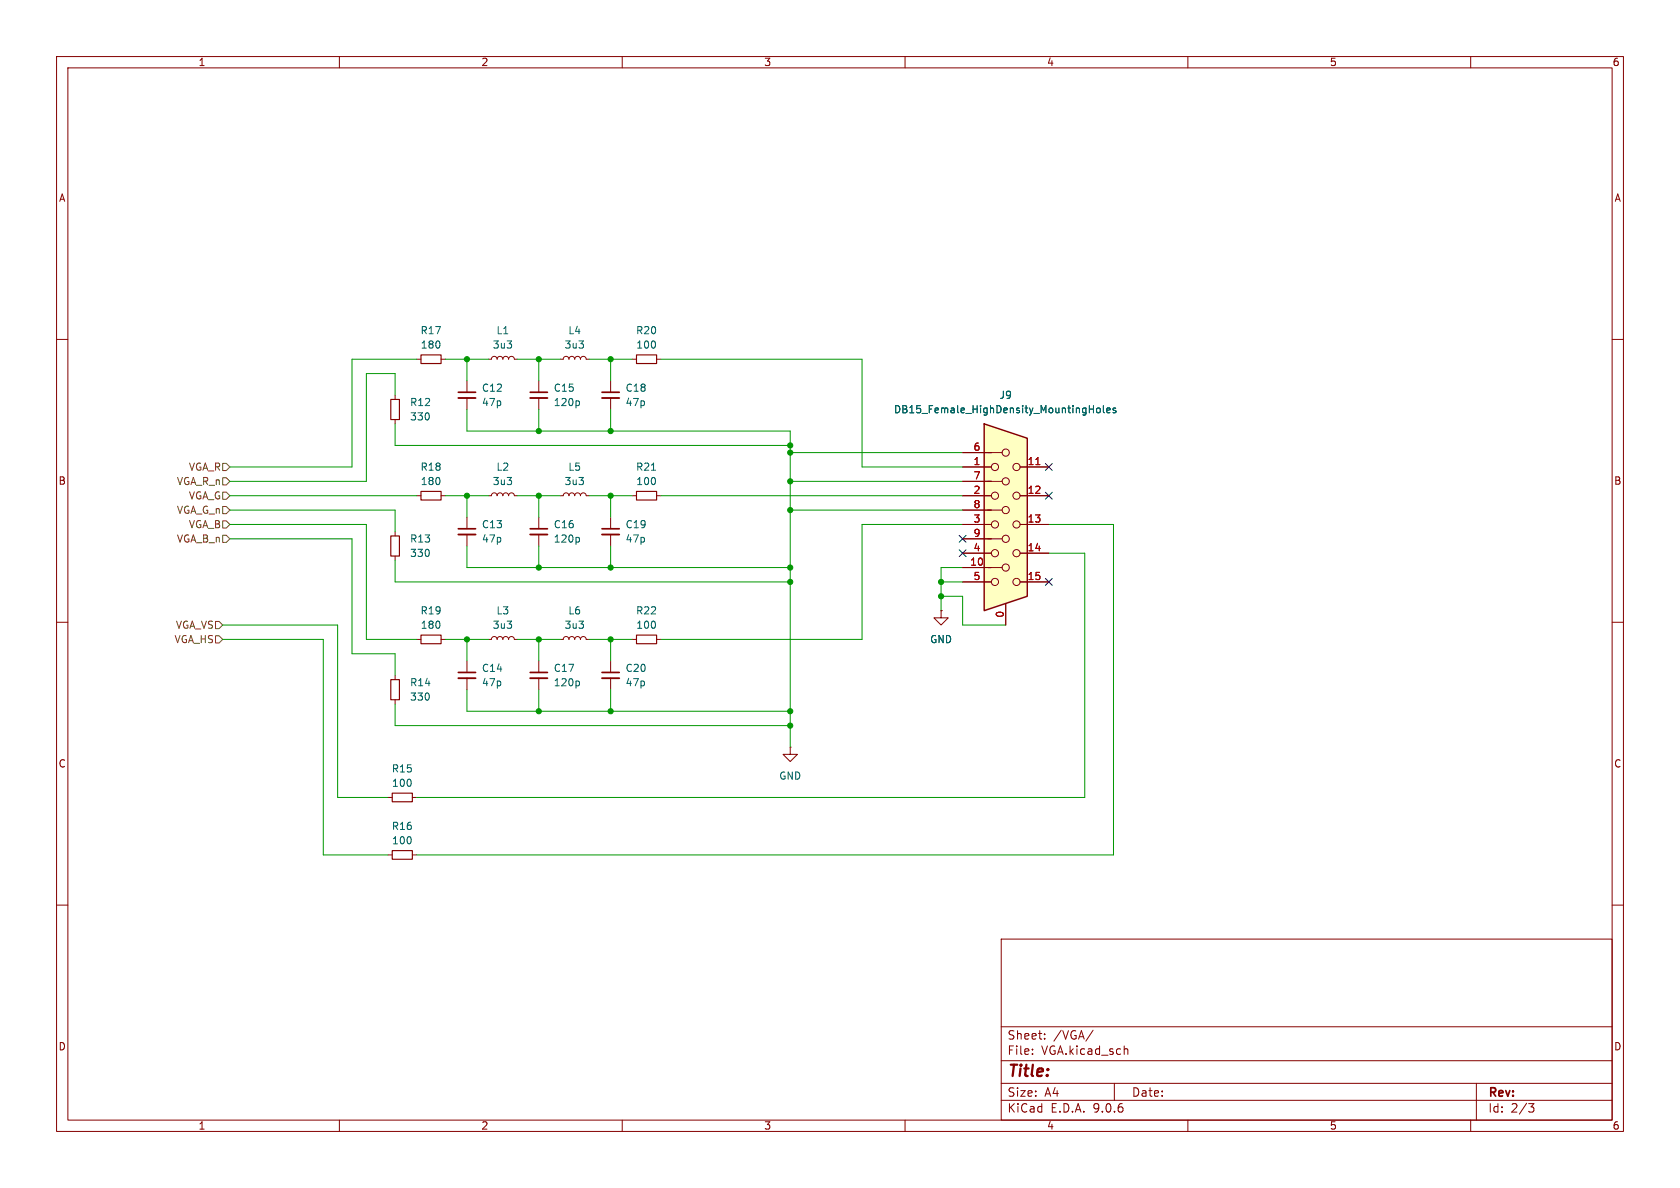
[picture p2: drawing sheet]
(kicad_sch
 (version 20250114)
 (generator "eeschema")
 (generator_version "9.0")
 (paper "A4")
 (lib_symbols
  (symbol "Connector:DE15_Socket_HighDensity_MountingHoles"
   (pin_names
    (offset 1.016) (hide yes)) (exclude_from_sim no) (in_bom yes) (on_board yes)
   (property "Reference" "J" (at 0 21.59 0) (effects (font (size 1.27 1.27))))
   (property "Value" "DE15_Socket_HighDensity_MountingHoles" (at 0 19.05 0) (effects (font (size 1.27 1.27))))
   (property "Footprint" "" (at -24.13 10.16 0) (effects (font (size 1.27 1.27)) (hide yes)))
   (property "Datasheet" "~" (at -24.13 10.16 0) (effects (font (size 1.27 1.27)) (hide yes)))
   (property "Description" "15-pin D-SUB connector, socket (female), High density (3 columns), Triple Row, Generic, VGA-connector, Mounting Hole" (at 0 0 0) (effects (font (size 1.27 1.27)) (hide yes)))
   (symbol "DE15_Socket_HighDensity_MountingHoles_0_1"
    (polyline (pts (xy -3.81 17.78) (xy -3.81 -15.24) (xy 3.81 -12.7) (xy 3.81 15.24) (xy -3.81 17.78)) (stroke (width 0.254) (type default)) (fill (type background)))
    (polyline (pts (xy -3.175 7.62) (xy -0.635 7.62)) (stroke (width 0) (type default)) (fill (type none)))
    (circle (center -1.905 10.16) (radius 0.635) (stroke (width 0) (type default)) (fill (type none)))
    (circle (center -1.905 5.08) (radius 0.635) (stroke (width 0) (type default)) (fill (type none)))
    (circle (center -1.905 0) (radius 0.635) (stroke (width 0) (type default)) (fill (type none)))
    (circle (center -1.905 -5.08) (radius 0.635) (stroke (width 0) (type default)) (fill (type none)))
    (circle (center -1.905 -10.16) (radius 0.635) (stroke (width 0) (type default)) (fill (type none)))
    (polyline (pts (xy -0.635 12.7) (xy -3.175 12.7)) (stroke (width 0) (type default)) (fill (type none)))
    (polyline (pts (xy -0.635 2.54) (xy -3.175 2.54)) (stroke (width 0) (type default)) (fill (type none)))
    (polyline (pts (xy -0.635 -2.54) (xy -3.175 -2.54)) (stroke (width 0) (type default)) (fill (type none)))
    (polyline (pts (xy -0.635 -7.62) (xy -3.175 -7.62)) (stroke (width 0) (type default)) (fill (type none)))
    (circle (center 0 12.7) (radius 0.635) (stroke (width 0) (type default)) (fill (type none)))
    (circle (center 0 7.62) (radius 0.635) (stroke (width 0) (type default)) (fill (type none)))
    (circle (center 0 2.54) (radius 0.635) (stroke (width 0) (type default)) (fill (type none)))
    (circle (center 0 -2.54) (radius 0.635) (stroke (width 0) (type default)) (fill (type none)))
    (circle (center 0 -7.62) (radius 0.635) (stroke (width 0) (type default)) (fill (type none)))
    (circle (center 1.905 10.16) (radius 0.635) (stroke (width 0) (type default)) (fill (type none)))
    (circle (center 1.905 5.08) (radius 0.635) (stroke (width 0) (type default)) (fill (type none)))
    (circle (center 1.905 0) (radius 0.635) (stroke (width 0) (type default)) (fill (type none)))
    (circle (center 1.905 -5.08) (radius 0.635) (stroke (width 0) (type default)) (fill (type none)))
    (circle (center 1.905 -10.16) (radius 0.635) (stroke (width 0) (type default)) (fill (type none))))
   (symbol "DE15_Socket_HighDensity_MountingHoles_1_1"
    (pin passive line (at -7.62 12.7 0) (length 5.08) (name "~" (effects (font (size 1.27 1.27)))) (number "6" (effects (font (size 1.27 1.27)))))
    (pin passive line (at -7.62 10.16 0) (length 5.08) (name "~" (effects (font (size 1.27 1.27)))) (number "1" (effects (font (size 1.27 1.27)))))
    (pin passive line (at -7.62 7.62 0) (length 5.08) (name "~" (effects (font (size 1.27 1.27)))) (number "7" (effects (font (size 1.27 1.27)))))
    (pin passive line (at -7.62 5.08 0) (length 5.08) (name "~" (effects (font (size 1.27 1.27)))) (number "2" (effects (font (size 1.27 1.27)))))
    (pin passive line (at -7.62 2.54 0) (length 5.08) (name "~" (effects (font (size 1.27 1.27)))) (number "8" (effects (font (size 1.27 1.27)))))
    (pin passive line (at -7.62 0 0) (length 5.08) (name "~" (effects (font (size 1.27 1.27)))) (number "3" (effects (font (size 1.27 1.27)))))
    (pin passive line (at -7.62 -2.54 0) (length 5.08) (name "~" (effects (font (size 1.27 1.27)))) (number "9" (effects (font (size 1.27 1.27)))))
    (pin passive line (at -7.62 -5.08 0) (length 5.08) (name "~" (effects (font (size 1.27 1.27)))) (number "4" (effects (font (size 1.27 1.27)))))
    (pin passive line (at -7.62 -7.62 0) (length 5.08) (name "~" (effects (font (size 1.27 1.27)))) (number "10" (effects (font (size 1.27 1.27)))))
    (pin passive line (at -7.62 -10.16 0) (length 5.08) (name "~" (effects (font (size 1.27 1.27)))) (number "5" (effects (font (size 1.27 1.27)))))
    (pin passive line (at 0 -17.78 90) (length 3.81) (name "~" (effects (font (size 1.27 1.27)))) (number "0" (effects (font (size 1.27 1.27)))))
    (pin passive line (at 7.62 10.16 180) (length 5.08) (name "~" (effects (font (size 1.27 1.27)))) (number "11" (effects (font (size 1.27 1.27)))))
    (pin passive line (at 7.62 5.08 180) (length 5.08) (name "~" (effects (font (size 1.27 1.27)))) (number "12" (effects (font (size 1.27 1.27)))))
    (pin passive line (at 7.62 0 180) (length 5.08) (name "~" (effects (font (size 1.27 1.27)))) (number "13" (effects (font (size 1.27 1.27)))))
    (pin passive line (at 7.62 -5.08 180) (length 5.08) (name "~" (effects (font (size 1.27 1.27)))) (number "14" (effects (font (size 1.27 1.27)))))
    (pin passive line (at 7.62 -10.16 180) (length 5.08) (name "~" (effects (font (size 1.27 1.27)))) (number "15" (effects (font (size 1.27 1.27))))))
   (embedded_fonts no))
  (symbol "Device:C_Small"
   (pin_numbers (hide yes))
   (pin_names
    (offset 0.254) (hide yes)) (exclude_from_sim no) (in_bom yes) (on_board yes)
   (property "Reference" "C" (at 0.254 1.778 0) (effects (font (size 1.27 1.27)) (justify left)))
   (property "Value" "C_Small" (at 0.254 -2.032 0) (effects (font (size 1.27 1.27)) (justify left)))
   (property "Footprint" "" (at 0 0 0) (effects (font (size 1.27 1.27)) (hide yes)))
   (property "Datasheet" "~" (at 0 0 0) (effects (font (size 1.27 1.27)) (hide yes)))
   (property "Description" "Unpolarized capacitor, small symbol" (at 0 0 0) (effects (font (size 1.27 1.27)) (hide yes)))
   (symbol "C_Small_0_1"
    (polyline (pts (xy -1.524 0.508) (xy 1.524 0.508)) (stroke (width 0.3048) (type default)) (fill (type none)))
    (polyline (pts (xy -1.524 -0.508) (xy 1.524 -0.508)) (stroke (width 0.3302) (type default)) (fill (type none))))
   (symbol "C_Small_1_1"
    (pin passive line (at 0 2.54 270) (length 2.032) (name "~" (effects (font (size 1.27 1.27)))) (number "1" (effects (font (size 1.27 1.27)))))
    (pin passive line (at 0 -2.54 90) (length 2.032) (name "~" (effects (font (size 1.27 1.27)))) (number "2" (effects (font (size 1.27 1.27))))))
   (embedded_fonts no))
  (symbol "Device:L_Small"
   (pin_numbers (hide yes))
   (pin_names
    (offset 0.254) (hide yes)) (exclude_from_sim no) (in_bom yes) (on_board yes)
   (property "Reference" "L" (at 0.762 1.016 0) (effects (font (size 1.27 1.27)) (justify left)))
   (property "Value" "L_Small" (at 0.762 -1.016 0) (effects (font (size 1.27 1.27)) (justify left)))
   (property "Footprint" "" (at 0 0 0) (effects (font (size 1.27 1.27)) (hide yes)))
   (property "Datasheet" "~" (at 0 0 0) (effects (font (size 1.27 1.27)) (hide yes)))
   (property "Description" "Inductor, small symbol" (at 0 0 0) (effects (font (size 1.27 1.27)) (hide yes)))
   (symbol "L_Small_0_1"
    (arc (start 0 2.032) (mid 0.5058 1.524) (end 0 1.016) (stroke (width 0) (type default)) (fill (type none)))
    (arc (start 0 1.016) (mid 0.5058 0.508) (end 0 0) (stroke (width 0) (type default)) (fill (type none)))
    (arc (start 0 0) (mid 0.5058 -0.508) (end 0 -1.016) (stroke (width 0) (type default)) (fill (type none)))
    (arc (start 0 -1.016) (mid 0.5058 -1.524) (end 0 -2.032) (stroke (width 0) (type default)) (fill (type none))))
   (symbol "L_Small_1_1"
    (pin passive line (at 0 2.54 270) (length 0.508) (name "~" (effects (font (size 1.27 1.27)))) (number "1" (effects (font (size 1.27 1.27)))))
    (pin passive line (at 0 -2.54 90) (length 0.508) (name "~" (effects (font (size 1.27 1.27)))) (number "2" (effects (font (size 1.27 1.27))))))
   (embedded_fonts no))
  (symbol "Device:R_Small"
   (pin_numbers (hide yes))
   (pin_names
    (offset 0.254) (hide yes)) (exclude_from_sim no) (in_bom yes) (on_board yes)
   (property "Reference" "R" (at 0 0 90) (effects (font (size 1.016 1.016))))
   (property "Value" "R_Small" (at 1.778 0 90) (effects (font (size 1.27 1.27))))
   (property "Footprint" "" (at 0 0 0) (effects (font (size 1.27 1.27)) (hide yes)))
   (property "Datasheet" "~" (at 0 0 0) (effects (font (size 1.27 1.27)) (hide yes)))
   (property "Description" "Resistor, small symbol" (at 0 0 0) (effects (font (size 1.27 1.27)) (hide yes)))
   (symbol "R_Small_0_1"
    (rectangle (start -0.762 1.778) (end 0.762 -1.778) (stroke (width 0.2032) (type default)) (fill (type none))))
   (symbol "R_Small_1_1"
    (pin passive line (at 0 2.54 270) (length 0.762) (name "~" (effects (font (size 1.27 1.27)))) (number "1" (effects (font (size 1.27 1.27)))))
    (pin passive line (at 0 -2.54 90) (length 0.762) (name "~" (effects (font (size 1.27 1.27)))) (number "2" (effects (font (size 1.27 1.27))))))
   (embedded_fonts no))
  (symbol "power:GND"
   (power)
   (pin_numbers (hide yes))
   (pin_names
    (offset 0) (hide yes)) (exclude_from_sim no) (in_bom yes) (on_board yes)
   (property "Reference" "#PWR" (at 0 -6.35 0) (effects (font (size 1.27 1.27)) (hide yes)))
   (property "Value" "GND" (at 0 -3.81 0) (effects (font (size 1.27 1.27))))
   (property "Footprint" "" (at 0 0 0) (effects (font (size 1.27 1.27)) (hide yes)))
   (property "Datasheet" "" (at 0 0 0) (effects (font (size 1.27 1.27)) (hide yes)))
   (property "Description" "Power symbol creates a global label with name \"GND\" , ground" (at 0 0 0) (effects (font (size 1.27 1.27)) (hide yes)))
   (symbol "GND_0_1"
    (polyline (pts (xy 0 0) (xy 0 -1.27) (xy 1.27 -1.27) (xy 0 -2.54) (xy -1.27 -1.27) (xy 0 -1.27)) (stroke (width 0) (type default)) (fill (type none))))
   (symbol "GND_1_1"
    (pin power_in line (at 0 0 270) (length 0) (name "~" (effects (font (size 1.27 1.27)))) (number "1" (effects (font (size 1.27 1.27))))))
   (embedded_fonts no)))
 (junction
  (at 82.55 63.5)
  (diameter 0)
  (color 0 0 0 0))
 (junction
  (at 107.95 125.73)
  (diameter 0)
  (color 0 0 0 0))
 (junction
  (at 107.95 113.03)
  (diameter 0)
  (color 0 0 0 0))
 (junction
  (at 139.7 102.87)
  (diameter 0)
  (color 0 0 0 0))
 (junction
  (at 95.25 125.73)
  (diameter 0)
  (color 0 0 0 0))
 (junction
  (at 107.95 100.33)
  (diameter 0)
  (color 0 0 0 0))
 (junction
  (at 139.7 100.33)
  (diameter 0)
  (color 0 0 0 0))
 (junction
  (at 82.55 113.03)
  (diameter 0)
  (color 0 0 0 0))
 (junction
  (at 107.95 63.5)
  (diameter 0)
  (color 0 0 0 0))
 (junction
  (at 95.25 63.5)
  (diameter 0)
  (color 0 0 0 0))
 (junction
  (at 166.37 105.41)
  (diameter 0)
  (color 0 0 0 0))
 (junction
  (at 139.7 78.74)
  (diameter 0)
  (color 0 0 0 0))
 (junction
  (at 95.25 76.2)
  (diameter 0)
  (color 0 0 0 0))
 (junction
  (at 139.7 128.27)
  (diameter 0)
  (color 0 0 0 0))
 (junction
  (at 82.55 87.63)
  (diameter 0)
  (color 0 0 0 0))
 (junction
  (at 139.7 85.09)
  (diameter 0)
  (color 0 0 0 0))
 (junction
  (at 95.25 113.03)
  (diameter 0)
  (color 0 0 0 0))
 (junction
  (at 139.7 125.73)
  (diameter 0)
  (color 0 0 0 0))
 (junction
  (at 95.25 87.63)
  (diameter 0)
  (color 0 0 0 0))
 (junction
  (at 139.7 90.17)
  (diameter 0)
  (color 0 0 0 0))
 (junction
  (at 166.37 102.87)
  (diameter 0)
  (color 0 0 0 0))
 (junction
  (at 139.7 80.01)
  (diameter 0)
  (color 0 0 0 0))
 (junction
  (at 107.95 87.63)
  (diameter 0)
  (color 0 0 0 0))
 (junction
  (at 107.95 76.2)
  (diameter 0)
  (color 0 0 0 0))
 (junction
  (at 95.25 100.33)
  (diameter 0)
  (color 0 0 0 0))
 (no_connect
  (at 170.18 97.79))
 (no_connect
  (at 185.42 102.87))
 (no_connect
  (at 185.42 82.55))
 (no_connect
  (at 185.42 87.63))
 (no_connect
  (at 170.18 95.25))
 (wire
  (pts (xy 40.64 85.09) (xy 64.77 85.09))
  (stroke (width 0) (type default)))
 (wire
  (pts (xy 57.15 113.03) (xy 57.15 151.13))
  (stroke (width 0) (type default)))
 (wire
  (pts (xy 139.7 102.87) (xy 139.7 125.73))
  (stroke (width 0) (type default)))
 (wire
  (pts (xy 139.7 80.01) (xy 170.18 80.01))
  (stroke (width 0) (type default)))
 (wire
  (pts (xy 95.25 76.2) (xy 95.25 72.39))
  (stroke (width 0) (type default)))
 (wire
  (pts (xy 152.4 113.03) (xy 152.4 92.71))
  (stroke (width 0) (type default)))
 (wire
  (pts (xy 91.44 87.63) (xy 95.25 87.63))
  (stroke (width 0) (type default)))
 (wire
  (pts (xy 82.55 96.52) (xy 82.55 100.33))
  (stroke (width 0) (type default)))
 (wire
  (pts (xy 104.14 87.63) (xy 107.95 87.63))
  (stroke (width 0) (type default)))
 (wire
  (pts (xy 91.44 63.5) (xy 95.25 63.5))
  (stroke (width 0) (type default)))
 (wire
  (pts (xy 107.95 113.03) (xy 107.95 116.84))
  (stroke (width 0) (type default)))
 (wire
  (pts (xy 82.55 76.2) (xy 95.25 76.2))
  (stroke (width 0) (type default)))
 (wire
  (pts (xy 40.64 82.55) (xy 62.23 82.55))
  (stroke (width 0) (type default)))
 (wire
  (pts (xy 104.14 113.03) (xy 107.95 113.03))
  (stroke (width 0) (type default)))
 (wire
  (pts (xy 166.37 102.87) (xy 166.37 105.41))
  (stroke (width 0) (type default)))
 (wire
  (pts (xy 95.25 100.33) (xy 95.25 96.52))
  (stroke (width 0) (type default)))
 (wire
  (pts (xy 95.25 125.73) (xy 95.25 121.92))
  (stroke (width 0) (type default)))
 (wire
  (pts (xy 62.23 63.5) (xy 73.66 63.5))
  (stroke (width 0) (type default)))
 (wire
  (pts (xy 64.77 92.71) (xy 64.77 113.03))
  (stroke (width 0) (type default)))
 (wire
  (pts (xy 40.64 87.63) (xy 73.66 87.63))
  (stroke (width 0) (type default)))
 (wire
  (pts (xy 40.64 90.17) (xy 69.85 90.17))
  (stroke (width 0) (type default)))
 (wire
  (pts (xy 69.85 74.93) (xy 69.85 78.74))
  (stroke (width 0) (type default)))
 (wire
  (pts (xy 139.7 80.01) (xy 139.7 85.09))
  (stroke (width 0) (type default)))
 (wire
  (pts (xy 69.85 102.87) (xy 139.7 102.87))
  (stroke (width 0) (type default)))
 (wire
  (pts (xy 107.95 87.63) (xy 107.95 91.44))
  (stroke (width 0) (type default)))
 (wire
  (pts (xy 78.74 63.5) (xy 82.55 63.5))
  (stroke (width 0) (type default)))
 (wire
  (pts (xy 95.25 87.63) (xy 95.25 91.44))
  (stroke (width 0) (type default)))
 (wire
  (pts (xy 95.25 76.2) (xy 107.95 76.2))
  (stroke (width 0) (type default)))
 (wire
  (pts (xy 95.25 63.5) (xy 99.06 63.5))
  (stroke (width 0) (type default)))
 (wire
  (pts (xy 107.95 113.03) (xy 111.76 113.03))
  (stroke (width 0) (type default)))
 (wire
  (pts (xy 62.23 95.25) (xy 62.23 115.57))
  (stroke (width 0) (type default)))
 (wire
  (pts (xy 107.95 76.2) (xy 107.95 72.39))
  (stroke (width 0) (type default)))
 (wire
  (pts (xy 191.77 97.79) (xy 191.77 140.97))
  (stroke (width 0) (type default)))
 (wire
  (pts (xy 69.85 99.06) (xy 69.85 102.87))
  (stroke (width 0) (type default)))
 (wire
  (pts (xy 196.85 151.13) (xy 196.85 92.71))
  (stroke (width 0) (type default)))
 (wire
  (pts (xy 82.55 87.63) (xy 82.55 91.44))
  (stroke (width 0) (type default)))
 (wire
  (pts (xy 185.42 92.71) (xy 196.85 92.71))
  (stroke (width 0) (type default)))
 (wire
  (pts (xy 82.55 87.63) (xy 86.36 87.63))
  (stroke (width 0) (type default)))
 (wire
  (pts (xy 139.7 125.73) (xy 139.7 128.27))
  (stroke (width 0) (type default)))
 (wire
  (pts (xy 116.84 63.5) (xy 152.4 63.5))
  (stroke (width 0) (type default)))
 (wire
  (pts (xy 39.37 113.03) (xy 57.15 113.03))
  (stroke (width 0) (type default)))
 (wire
  (pts (xy 185.42 97.79) (xy 191.77 97.79))
  (stroke (width 0) (type default)))
 (wire
  (pts (xy 139.7 78.74) (xy 139.7 80.01))
  (stroke (width 0) (type default)))
 (wire
  (pts (xy 152.4 63.5) (xy 152.4 82.55))
  (stroke (width 0) (type default)))
 (wire
  (pts (xy 82.55 63.5) (xy 82.55 67.31))
  (stroke (width 0) (type default)))
 (wire
  (pts (xy 139.7 100.33) (xy 139.7 102.87))
  (stroke (width 0) (type default)))
 (wire
  (pts (xy 69.85 78.74) (xy 139.7 78.74))
  (stroke (width 0) (type default)))
 (wire
  (pts (xy 82.55 121.92) (xy 82.55 125.73))
  (stroke (width 0) (type default)))
 (wire
  (pts (xy 95.25 87.63) (xy 99.06 87.63))
  (stroke (width 0) (type default)))
 (wire
  (pts (xy 62.23 82.55) (xy 62.23 63.5))
  (stroke (width 0) (type default)))
 (wire
  (pts (xy 107.95 63.5) (xy 107.95 67.31))
  (stroke (width 0) (type default)))
 (wire
  (pts (xy 69.85 69.85) (xy 69.85 66.04))
  (stroke (width 0) (type default)))
 (wire
  (pts (xy 116.84 113.03) (xy 152.4 113.03))
  (stroke (width 0) (type default)))
 (wire
  (pts (xy 166.37 105.41) (xy 166.37 107.95))
  (stroke (width 0) (type default)))
 (wire
  (pts (xy 39.37 110.49) (xy 59.69 110.49))
  (stroke (width 0) (type default)))
 (wire
  (pts (xy 95.25 100.33) (xy 107.95 100.33))
  (stroke (width 0) (type default)))
 (wire
  (pts (xy 82.55 125.73) (xy 95.25 125.73))
  (stroke (width 0) (type default)))
 (wire
  (pts (xy 40.64 95.25) (xy 62.23 95.25))
  (stroke (width 0) (type default)))
 (wire
  (pts (xy 40.64 92.71) (xy 64.77 92.71))
  (stroke (width 0) (type default)))
 (wire
  (pts (xy 82.55 113.03) (xy 86.36 113.03))
  (stroke (width 0) (type default)))
 (wire
  (pts (xy 69.85 93.98) (xy 69.85 90.17))
  (stroke (width 0) (type default)))
 (wire
  (pts (xy 95.25 113.03) (xy 99.06 113.03))
  (stroke (width 0) (type default)))
 (wire
  (pts (xy 82.55 113.03) (xy 82.55 116.84))
  (stroke (width 0) (type default)))
 (wire
  (pts (xy 95.25 113.03) (xy 95.25 116.84))
  (stroke (width 0) (type default)))
 (wire
  (pts (xy 107.95 87.63) (xy 111.76 87.63))
  (stroke (width 0) (type default)))
 (wire
  (pts (xy 139.7 90.17) (xy 170.18 90.17))
  (stroke (width 0) (type default)))
 (wire
  (pts (xy 152.4 92.71) (xy 170.18 92.71))
  (stroke (width 0) (type default)))
 (wire
  (pts (xy 91.44 113.03) (xy 95.25 113.03))
  (stroke (width 0) (type default)))
 (wire
  (pts (xy 139.7 76.2) (xy 139.7 78.74))
  (stroke (width 0) (type default)))
 (wire
  (pts (xy 69.85 124.46) (xy 69.85 128.27))
  (stroke (width 0) (type default)))
 (wire
  (pts (xy 170.18 82.55) (xy 152.4 82.55))
  (stroke (width 0) (type default)))
 (wire
  (pts (xy 59.69 140.97) (xy 68.58 140.97))
  (stroke (width 0) (type default)))
 (wire
  (pts (xy 107.95 76.2) (xy 139.7 76.2))
  (stroke (width 0) (type default)))
 (wire
  (pts (xy 95.25 125.73) (xy 107.95 125.73))
  (stroke (width 0) (type default)))
 (wire
  (pts (xy 64.77 113.03) (xy 73.66 113.03))
  (stroke (width 0) (type default)))
 (wire
  (pts (xy 82.55 72.39) (xy 82.55 76.2))
  (stroke (width 0) (type default)))
 (wire
  (pts (xy 139.7 128.27) (xy 139.7 132.08))
  (stroke (width 0) (type default)))
 (wire
  (pts (xy 139.7 85.09) (xy 170.18 85.09))
  (stroke (width 0) (type default)))
 (wire
  (pts (xy 170.18 102.87) (xy 166.37 102.87))
  (stroke (width 0) (type default)))
 (wire
  (pts (xy 170.18 110.49) (xy 170.18 105.41))
  (stroke (width 0) (type default)))
 (wire
  (pts (xy 107.95 63.5) (xy 111.76 63.5))
  (stroke (width 0) (type default)))
 (wire
  (pts (xy 170.18 100.33) (xy 166.37 100.33))
  (stroke (width 0) (type default)))
 (wire
  (pts (xy 69.85 128.27) (xy 139.7 128.27))
  (stroke (width 0) (type default)))
 (wire
  (pts (xy 166.37 100.33) (xy 166.37 102.87))
  (stroke (width 0) (type default)))
 (wire
  (pts (xy 107.95 100.33) (xy 107.95 96.52))
  (stroke (width 0) (type default)))
 (wire
  (pts (xy 82.55 63.5) (xy 86.36 63.5))
  (stroke (width 0) (type default)))
 (wire
  (pts (xy 107.95 125.73) (xy 107.95 121.92))
  (stroke (width 0) (type default)))
 (wire
  (pts (xy 64.77 85.09) (xy 64.77 66.04))
  (stroke (width 0) (type default)))
 (wire
  (pts (xy 82.55 100.33) (xy 95.25 100.33))
  (stroke (width 0) (type default)))
 (wire
  (pts (xy 57.15 151.13) (xy 68.58 151.13))
  (stroke (width 0) (type default)))
 (wire
  (pts (xy 139.7 85.09) (xy 139.7 90.17))
  (stroke (width 0) (type default)))
 (wire
  (pts (xy 73.66 140.97) (xy 191.77 140.97))
  (stroke (width 0) (type default)))
 (wire
  (pts (xy 78.74 113.03) (xy 82.55 113.03))
  (stroke (width 0) (type default)))
 (wire
  (pts (xy 78.74 87.63) (xy 82.55 87.63))
  (stroke (width 0) (type default)))
 (wire
  (pts (xy 107.95 100.33) (xy 139.7 100.33))
  (stroke (width 0) (type default)))
 (wire
  (pts (xy 64.77 66.04) (xy 69.85 66.04))
  (stroke (width 0) (type default)))
 (wire
  (pts (xy 139.7 125.73) (xy 107.95 125.73))
  (stroke (width 0) (type default)))
 (wire
  (pts (xy 177.8 110.49) (xy 170.18 110.49))
  (stroke (width 0) (type default)))
 (wire
  (pts (xy 116.84 87.63) (xy 170.18 87.63))
  (stroke (width 0) (type default)))
 (wire
  (pts (xy 170.18 105.41) (xy 166.37 105.41))
  (stroke (width 0) (type default)))
 (wire
  (pts (xy 62.23 115.57) (xy 69.85 115.57))
  (stroke (width 0) (type default)))
 (wire
  (pts (xy 59.69 110.49) (xy 59.69 140.97))
  (stroke (width 0) (type default)))
 (wire
  (pts (xy 73.66 151.13) (xy 196.85 151.13))
  (stroke (width 0) (type default)))
 (wire
  (pts (xy 139.7 90.17) (xy 139.7 100.33))
  (stroke (width 0) (type default)))
 (wire
  (pts (xy 95.25 63.5) (xy 95.25 67.31))
  (stroke (width 0) (type default)))
 (wire
  (pts (xy 104.14 63.5) (xy 107.95 63.5))
  (stroke (width 0) (type default)))
 (wire
  (pts (xy 69.85 115.57) (xy 69.85 119.38))
  (stroke (width 0) (type default)))
 (hierarchical_label "VGA_VS"
  (shape input)
  (at 39.37 110.49 180)
  (effects (font (size 1.27 1.27)) (justify right)))
 (hierarchical_label "VGA_R_n"
  (shape input)
  (at 40.64 85.09 180)
  (effects (font (size 1.27 1.27)) (justify right)))
 (hierarchical_label "VGA_B_n"
  (shape input)
  (at 40.64 95.25 180)
  (effects (font (size 1.27 1.27)) (justify right)))
 (hierarchical_label "VGA_R"
  (shape input)
  (at 40.64 82.55 180)
  (effects (font (size 1.27 1.27)) (justify right)))
 (hierarchical_label "VGA_G_n"
  (shape input)
  (at 40.64 90.17 180)
  (effects (font (size 1.27 1.27)) (justify right)))
 (hierarchical_label "VGA_G"
  (shape input)
  (at 40.64 87.63 180)
  (effects (font (size 1.27 1.27)) (justify right)))
 (hierarchical_label "VGA_B"
  (shape input)
  (at 40.64 92.71 180)
  (effects (font (size 1.27 1.27)) (justify right)))
 (hierarchical_label "VGA_HS"
  (shape input)
  (at 39.37 113.03 180)
  (effects (font (size 1.27 1.27)) (justify right)))
 (symbol
  (lib_id "Device:L_Small")
  (at 101.6 87.63 90)
  (unit 1)
  (exclude_from_sim no)
  (in_bom yes)
  (on_board yes)
  (dnp no)
  (property "Reference" "L5" (at 101.6 82.55 90) (effects (font (size 1.27 1.27))))
  (property "Value" "3u3" (at 101.6 85.09 90) (effects (font (size 1.27 1.27))))
  (property "Footprint" "Inductor_SMD:L_1206_3216Metric_Pad1.22x1.90mm_HandSolder" (at 101.6 87.63 0) (effects (font (size 1.27 1.27)) (hide yes)))
  (property "Datasheet" "~" (at 101.6 87.63 0) (effects (font (size 1.27 1.27)) (hide yes)))
  (property "Description" "" (at 101.6 87.63 0) (effects (font (size 1.27 1.27)) (hide yes)))
  (pin "1")
  (pin "2"))
 (symbol
  (lib_id "Device:R_Small")
  (at 71.12 140.97 90)
  (unit 1)
  (exclude_from_sim no)
  (in_bom yes)
  (on_board yes)
  (dnp no)
  (property "Reference" "R15" (at 71.12 135.89 90) (effects (font (size 1.27 1.27))))
  (property "Value" "100" (at 71.12 138.43 90) (effects (font (size 1.27 1.27))))
  (property "Footprint" "Resistor_SMD:R_1206_3216Metric_Pad1.30x1.75mm_HandSolder" (at 71.12 140.97 0) (effects (font (size 1.27 1.27)) (hide yes)))
  (property "Datasheet" "~" (at 71.12 140.97 0) (effects (font (size 1.27 1.27)) (hide yes)))
  (property "Description" "Resistor, small symbol" (at 71.12 140.97 0) (effects (font (size 1.27 1.27)) (hide yes)))
  (pin "1")
  (pin "2"))
 (symbol
  (lib_id "Device:R_Small")
  (at 69.85 72.39 0)
  (unit 1)
  (exclude_from_sim no)
  (in_bom yes)
  (on_board yes)
  (dnp no)
  (fields_autoplaced yes)
  (property "Reference" "R12" (at 72.39 71.1199 0) (effects (font (size 1.27 1.27)) (justify left)))
  (property "Value" "330" (at 72.39 73.6599 0) (effects (font (size 1.27 1.27)) (justify left)))
  (property "Footprint" "Resistor_SMD:R_1206_3216Metric_Pad1.30x1.75mm_HandSolder" (at 69.85 72.39 0) (effects (font (size 1.27 1.27)) (hide yes)))
  (property "Datasheet" "~" (at 69.85 72.39 0) (effects (font (size 1.27 1.27)) (hide yes)))
  (property "Description" "Resistor, small symbol" (at 69.85 72.39 0) (effects (font (size 1.27 1.27)) (hide yes)))
  (pin "1")
  (pin "2"))
 (symbol
  (lib_id "Device:L_Small")
  (at 88.9 63.5 90)
  (unit 1)
  (exclude_from_sim no)
  (in_bom yes)
  (on_board yes)
  (dnp no)
  (fields_autoplaced yes)
  (property "Reference" "L1" (at 88.9 58.42 90) (effects (font (size 1.27 1.27))))
  (property "Value" "3u3" (at 88.9 60.96 90) (effects (font (size 1.27 1.27))))
  (property "Footprint" "Inductor_SMD:L_1206_3216Metric_Pad1.22x1.90mm_HandSolder" (at 88.9 63.5 0) (effects (font (size 1.27 1.27)) (hide yes)))
  (property "Datasheet" "~" (at 88.9 63.5 0) (effects (font (size 1.27 1.27)) (hide yes)))
  (property "Description" "" (at 88.9 63.5 0) (effects (font (size 1.27 1.27)) (hide yes)))
  (pin "1")
  (pin "2"))
 (symbol
  (lib_id "Device:C_Small")
  (at 82.55 119.38 0)
  (unit 1)
  (exclude_from_sim no)
  (in_bom yes)
  (on_board yes)
  (dnp no)
  (fields_autoplaced yes)
  (property "Reference" "C14" (at 85.09 118.1162 0) (effects (font (size 1.27 1.27)) (justify left)))
  (property "Value" "47p" (at 85.09 120.6562 0) (effects (font (size 1.27 1.27)) (justify left)))
  (property "Footprint" "Capacitor_SMD:C_1206_3216Metric_Pad1.33x1.80mm_HandSolder" (at 82.55 119.38 0) (effects (font (size 1.27 1.27)) (hide yes)))
  (property "Datasheet" "~" (at 82.55 119.38 0) (effects (font (size 1.27 1.27)) (hide yes)))
  (property "Description" "" (at 82.55 119.38 0) (effects (font (size 1.27 1.27)) (hide yes)))
  (pin "1")
  (pin "2"))
 (symbol
  (lib_id "Connector:DE15_Socket_HighDensity_MountingHoles")
  (at 177.8 92.71 0)
  (unit 1)
  (exclude_from_sim no)
  (in_bom yes)
  (on_board yes)
  (dnp no)
  (fields_autoplaced yes)
  (property "Reference" "J9" (at 177.8 69.85 0) (effects (font (size 1.27 1.27))))
  (property "Value" "DB15_Female_HighDensity_MountingHoles" (at 177.8 72.39 0) (effects (font (size 1.27 1.27))))
  (property "Footprint" "TangNano20k:DSUB-15-HD_Female_Horizontal_P2.29x1.98mm_EdgePinOffset8.35mm_Housed_MountingHolesOffset10.89mm" (at 153.67 82.55 0) (effects (font (size 1.27 1.27)) (hide yes)))
  (property "Datasheet" "~" (at 153.67 82.55 0) (effects (font (size 1.27 1.27)) (hide yes)))
  (property "Description" "15-pin D-SUB connector, socket (female), High density (3 columns), Triple Row, Generic, VGA-connector, Mounting Hole" (at 177.8 92.71 0) (effects (font (size 1.27 1.27)) (hide yes)))
  (pin "0")
  (pin "1")
  (pin "10")
  (pin "11")
  (pin "12")
  (pin "13")
  (pin "14")
  (pin "15")
  (pin "2")
  (pin "3")
  (pin "4")
  (pin "5")
  (pin "6")
  (pin "7")
  (pin "8")
  (pin "9"))
 (symbol
  (lib_id "Device:R_Small")
  (at 71.12 151.13 90)
  (unit 1)
  (exclude_from_sim no)
  (in_bom yes)
  (on_board yes)
  (dnp no)
  (property "Reference" "R16" (at 71.12 146.05 90) (effects (font (size 1.27 1.27))))
  (property "Value" "100" (at 71.12 148.59 90) (effects (font (size 1.27 1.27))))
  (property "Footprint" "Resistor_SMD:R_1206_3216Metric_Pad1.30x1.75mm_HandSolder" (at 71.12 151.13 0) (effects (font (size 1.27 1.27)) (hide yes)))
  (property "Datasheet" "~" (at 71.12 151.13 0) (effects (font (size 1.27 1.27)) (hide yes)))
  (property "Description" "Resistor, small symbol" (at 71.12 151.13 0) (effects (font (size 1.27 1.27)) (hide yes)))
  (pin "1")
  (pin "2"))
 (symbol
  (lib_id "Device:C_Small")
  (at 95.25 69.85 0)
  (unit 1)
  (exclude_from_sim no)
  (in_bom yes)
  (on_board yes)
  (dnp no)
  (fields_autoplaced yes)
  (property "Reference" "C15" (at 97.79 68.5862 0) (effects (font (size 1.27 1.27)) (justify left)))
  (property "Value" "120p" (at 97.79 71.1262 0) (effects (font (size 1.27 1.27)) (justify left)))
  (property "Footprint" "Capacitor_SMD:C_1206_3216Metric_Pad1.33x1.80mm_HandSolder" (at 95.25 69.85 0) (effects (font (size 1.27 1.27)) (hide yes)))
  (property "Datasheet" "~" (at 95.25 69.85 0) (effects (font (size 1.27 1.27)) (hide yes)))
  (property "Description" "" (at 95.25 69.85 0) (effects (font (size 1.27 1.27)) (hide yes)))
  (pin "1")
  (pin "2"))
 (symbol
  (lib_id "Device:R_Small")
  (at 69.85 96.52 0)
  (unit 1)
  (exclude_from_sim no)
  (in_bom yes)
  (on_board yes)
  (dnp no)
  (fields_autoplaced yes)
  (property "Reference" "R13" (at 72.39 95.2499 0) (effects (font (size 1.27 1.27)) (justify left)))
  (property "Value" "330" (at 72.39 97.7899 0) (effects (font (size 1.27 1.27)) (justify left)))
  (property "Footprint" "Resistor_SMD:R_1206_3216Metric_Pad1.30x1.75mm_HandSolder" (at 69.85 96.52 0) (effects (font (size 1.27 1.27)) (hide yes)))
  (property "Datasheet" "~" (at 69.85 96.52 0) (effects (font (size 1.27 1.27)) (hide yes)))
  (property "Description" "Resistor, small symbol" (at 69.85 96.52 0) (effects (font (size 1.27 1.27)) (hide yes)))
  (pin "1")
  (pin "2"))
 (symbol
  (lib_id "Device:C_Small")
  (at 82.55 69.85 0)
  (unit 1)
  (exclude_from_sim no)
  (in_bom yes)
  (on_board yes)
  (dnp no)
  (fields_autoplaced yes)
  (property "Reference" "C12" (at 85.09 68.5862 0) (effects (font (size 1.27 1.27)) (justify left)))
  (property "Value" "47p" (at 85.09 71.1262 0) (effects (font (size 1.27 1.27)) (justify left)))
  (property "Footprint" "Capacitor_SMD:C_1206_3216Metric_Pad1.33x1.80mm_HandSolder" (at 82.55 69.85 0) (effects (font (size 1.27 1.27)) (hide yes)))
  (property "Datasheet" "~" (at 82.55 69.85 0) (effects (font (size 1.27 1.27)) (hide yes)))
  (property "Description" "" (at 82.55 69.85 0) (effects (font (size 1.27 1.27)) (hide yes)))
  (pin "1")
  (pin "2"))
 (symbol
  (lib_id "Device:R_Small")
  (at 114.3 63.5 90)
  (unit 1)
  (exclude_from_sim no)
  (in_bom yes)
  (on_board yes)
  (dnp no)
  (property "Reference" "R20" (at 114.3 58.42 90) (effects (font (size 1.27 1.27))))
  (property "Value" "100" (at 114.3 60.96 90) (effects (font (size 1.27 1.27))))
  (property "Footprint" "Resistor_SMD:R_1206_3216Metric_Pad1.30x1.75mm_HandSolder" (at 114.3 63.5 0) (effects (font (size 1.27 1.27)) (hide yes)))
  (property "Datasheet" "~" (at 114.3 63.5 0) (effects (font (size 1.27 1.27)) (hide yes)))
  (property "Description" "Resistor, small symbol" (at 114.3 63.5 0) (effects (font (size 1.27 1.27)) (hide yes)))
  (pin "1")
  (pin "2"))
 (symbol
  (lib_id "Device:C_Small")
  (at 82.55 93.98 0)
  (unit 1)
  (exclude_from_sim no)
  (in_bom yes)
  (on_board yes)
  (dnp no)
  (fields_autoplaced yes)
  (property "Reference" "C13" (at 85.09 92.7162 0) (effects (font (size 1.27 1.27)) (justify left)))
  (property "Value" "47p" (at 85.09 95.2562 0) (effects (font (size 1.27 1.27)) (justify left)))
  (property "Footprint" "Capacitor_SMD:C_1206_3216Metric_Pad1.33x1.80mm_HandSolder" (at 82.55 93.98 0) (effects (font (size 1.27 1.27)) (hide yes)))
  (property "Datasheet" "~" (at 82.55 93.98 0) (effects (font (size 1.27 1.27)) (hide yes)))
  (property "Description" "" (at 82.55 93.98 0) (effects (font (size 1.27 1.27)) (hide yes)))
  (pin "1")
  (pin "2"))
 (symbol
  (lib_id "Device:R_Small")
  (at 76.2 63.5 90)
  (unit 1)
  (exclude_from_sim no)
  (in_bom yes)
  (on_board yes)
  (dnp no)
  (property "Reference" "R17" (at 76.2 58.42 90) (effects (font (size 1.27 1.27))))
  (property "Value" "180" (at 76.2 60.96 90) (effects (font (size 1.27 1.27))))
  (property "Footprint" "Resistor_SMD:R_1206_3216Metric_Pad1.30x1.75mm_HandSolder" (at 76.2 63.5 0) (effects (font (size 1.27 1.27)) (hide yes)))
  (property "Datasheet" "~" (at 76.2 63.5 0) (effects (font (size 1.27 1.27)) (hide yes)))
  (property "Description" "Resistor, small symbol" (at 76.2 63.5 0) (effects (font (size 1.27 1.27)) (hide yes)))
  (pin "1")
  (pin "2"))
 (symbol
  (lib_id "power:GND")
  (at 166.37 107.95 0)
  (mirror y)
  (unit 1)
  (exclude_from_sim no)
  (in_bom yes)
  (on_board yes)
  (dnp no)
  (fields_autoplaced yes)
  (property "Reference" "#PWR036" (at 166.37 114.3 0) (effects (font (size 1.27 1.27)) (hide yes)))
  (property "Value" "GND" (at 166.37 113.03 0) (effects (font (size 1.27 1.27))))
  (property "Footprint" "" (at 166.37 107.95 0) (effects (font (size 1.27 1.27)) (hide yes)))
  (property "Datasheet" "" (at 166.37 107.95 0) (effects (font (size 1.27 1.27)) (hide yes)))
  (property "Description" "Power symbol creates a global label with name \"GND\" , ground" (at 166.37 107.95 0) (effects (font (size 1.27 1.27)) (hide yes)))
  (pin "1"))
 (symbol
  (lib_id "Device:L_Small")
  (at 101.6 113.03 90)
  (unit 1)
  (exclude_from_sim no)
  (in_bom yes)
  (on_board yes)
  (dnp no)
  (property "Reference" "L6" (at 101.6 107.95 90) (effects (font (size 1.27 1.27))))
  (property "Value" "3u3" (at 101.6 110.49 90) (effects (font (size 1.27 1.27))))
  (property "Footprint" "Inductor_SMD:L_1206_3216Metric_Pad1.22x1.90mm_HandSolder" (at 101.6 113.03 0) (effects (font (size 1.27 1.27)) (hide yes)))
  (property "Datasheet" "~" (at 101.6 113.03 0) (effects (font (size 1.27 1.27)) (hide yes)))
  (property "Description" "" (at 101.6 113.03 0) (effects (font (size 1.27 1.27)) (hide yes)))
  (pin "1")
  (pin "2"))
 (symbol
  (lib_id "Device:C_Small")
  (at 107.95 93.98 0)
  (unit 1)
  (exclude_from_sim no)
  (in_bom yes)
  (on_board yes)
  (dnp no)
  (fields_autoplaced yes)
  (property "Reference" "C19" (at 110.49 92.7162 0) (effects (font (size 1.27 1.27)) (justify left)))
  (property "Value" "47p" (at 110.49 95.2562 0) (effects (font (size 1.27 1.27)) (justify left)))
  (property "Footprint" "Capacitor_SMD:C_1206_3216Metric_Pad1.33x1.80mm_HandSolder" (at 107.95 93.98 0) (effects (font (size 1.27 1.27)) (hide yes)))
  (property "Datasheet" "~" (at 107.95 93.98 0) (effects (font (size 1.27 1.27)) (hide yes)))
  (property "Description" "" (at 107.95 93.98 0) (effects (font (size 1.27 1.27)) (hide yes)))
  (pin "1")
  (pin "2"))
 (symbol
  (lib_id "Device:R_Small")
  (at 114.3 113.03 90)
  (unit 1)
  (exclude_from_sim no)
  (in_bom yes)
  (on_board yes)
  (dnp no)
  (property "Reference" "R22" (at 114.3 107.95 90) (effects (font (size 1.27 1.27))))
  (property "Value" "100" (at 114.3 110.49 90) (effects (font (size 1.27 1.27))))
  (property "Footprint" "Resistor_SMD:R_1206_3216Metric_Pad1.30x1.75mm_HandSolder" (at 114.3 113.03 0) (effects (font (size 1.27 1.27)) (hide yes)))
  (property "Datasheet" "~" (at 114.3 113.03 0) (effects (font (size 1.27 1.27)) (hide yes)))
  (property "Description" "Resistor, small symbol" (at 114.3 113.03 0) (effects (font (size 1.27 1.27)) (hide yes)))
  (pin "1")
  (pin "2"))
 (symbol
  (lib_id "Device:C_Small")
  (at 95.25 93.98 0)
  (unit 1)
  (exclude_from_sim no)
  (in_bom yes)
  (on_board yes)
  (dnp no)
  (fields_autoplaced yes)
  (property "Reference" "C16" (at 97.79 92.7162 0) (effects (font (size 1.27 1.27)) (justify left)))
  (property "Value" "120p" (at 97.79 95.2562 0) (effects (font (size 1.27 1.27)) (justify left)))
  (property "Footprint" "Capacitor_SMD:C_1206_3216Metric_Pad1.33x1.80mm_HandSolder" (at 95.25 93.98 0) (effects (font (size 1.27 1.27)) (hide yes)))
  (property "Datasheet" "~" (at 95.25 93.98 0) (effects (font (size 1.27 1.27)) (hide yes)))
  (property "Description" "" (at 95.25 93.98 0) (effects (font (size 1.27 1.27)) (hide yes)))
  (pin "1")
  (pin "2"))
 (symbol
  (lib_id "Device:R_Small")
  (at 76.2 113.03 90)
  (unit 1)
  (exclude_from_sim no)
  (in_bom yes)
  (on_board yes)
  (dnp no)
  (property "Reference" "R19" (at 76.2 107.95 90) (effects (font (size 1.27 1.27))))
  (property "Value" "180" (at 76.2 110.49 90) (effects (font (size 1.27 1.27))))
  (property "Footprint" "Resistor_SMD:R_1206_3216Metric_Pad1.30x1.75mm_HandSolder" (at 76.2 113.03 0) (effects (font (size 1.27 1.27)) (hide yes)))
  (property "Datasheet" "~" (at 76.2 113.03 0) (effects (font (size 1.27 1.27)) (hide yes)))
  (property "Description" "Resistor, small symbol" (at 76.2 113.03 0) (effects (font (size 1.27 1.27)) (hide yes)))
  (pin "1")
  (pin "2"))
 (symbol
  (lib_id "power:GND")
  (at 139.7 132.08 0)
  (mirror y)
  (unit 1)
  (exclude_from_sim no)
  (in_bom yes)
  (on_board yes)
  (dnp no)
  (fields_autoplaced yes)
  (property "Reference" "#PWR035" (at 139.7 138.43 0) (effects (font (size 1.27 1.27)) (hide yes)))
  (property "Value" "GND" (at 139.7 137.16 0) (effects (font (size 1.27 1.27))))
  (property "Footprint" "" (at 139.7 132.08 0) (effects (font (size 1.27 1.27)) (hide yes)))
  (property "Datasheet" "" (at 139.7 132.08 0) (effects (font (size 1.27 1.27)) (hide yes)))
  (property "Description" "Power symbol creates a global label with name \"GND\" , ground" (at 139.7 132.08 0) (effects (font (size 1.27 1.27)) (hide yes)))
  (pin "1"))
 (symbol
  (lib_id "Device:C_Small")
  (at 107.95 69.85 0)
  (unit 1)
  (exclude_from_sim no)
  (in_bom yes)
  (on_board yes)
  (dnp no)
  (fields_autoplaced yes)
  (property "Reference" "C18" (at 110.49 68.5862 0) (effects (font (size 1.27 1.27)) (justify left)))
  (property "Value" "47p" (at 110.49 71.1262 0) (effects (font (size 1.27 1.27)) (justify left)))
  (property "Footprint" "Capacitor_SMD:C_1206_3216Metric_Pad1.33x1.80mm_HandSolder" (at 107.95 69.85 0) (effects (font (size 1.27 1.27)) (hide yes)))
  (property "Datasheet" "~" (at 107.95 69.85 0) (effects (font (size 1.27 1.27)) (hide yes)))
  (property "Description" "" (at 107.95 69.85 0) (effects (font (size 1.27 1.27)) (hide yes)))
  (pin "1")
  (pin "2"))
 (symbol
  (lib_id "Device:R_Small")
  (at 76.2 87.63 90)
  (unit 1)
  (exclude_from_sim no)
  (in_bom yes)
  (on_board yes)
  (dnp no)
  (property "Reference" "R18" (at 76.2 82.55 90) (effects (font (size 1.27 1.27))))
  (property "Value" "180" (at 76.2 85.09 90) (effects (font (size 1.27 1.27))))
  (property "Footprint" "Resistor_SMD:R_1206_3216Metric_Pad1.30x1.75mm_HandSolder" (at 76.2 87.63 0) (effects (font (size 1.27 1.27)) (hide yes)))
  (property "Datasheet" "~" (at 76.2 87.63 0) (effects (font (size 1.27 1.27)) (hide yes)))
  (property "Description" "Resistor, small symbol" (at 76.2 87.63 0) (effects (font (size 1.27 1.27)) (hide yes)))
  (pin "1")
  (pin "2"))
 (symbol
  (lib_id "Device:L_Small")
  (at 88.9 87.63 90)
  (unit 1)
  (exclude_from_sim no)
  (in_bom yes)
  (on_board yes)
  (dnp no)
  (fields_autoplaced yes)
  (property "Reference" "L2" (at 88.9 82.55 90) (effects (font (size 1.27 1.27))))
  (property "Value" "3u3" (at 88.9 85.09 90) (effects (font (size 1.27 1.27))))
  (property "Footprint" "Inductor_SMD:L_1206_3216Metric_Pad1.22x1.90mm_HandSolder" (at 88.9 87.63 0) (effects (font (size 1.27 1.27)) (hide yes)))
  (property "Datasheet" "~" (at 88.9 87.63 0) (effects (font (size 1.27 1.27)) (hide yes)))
  (property "Description" "" (at 88.9 87.63 0) (effects (font (size 1.27 1.27)) (hide yes)))
  (pin "1")
  (pin "2"))
 (symbol
  (lib_id "Device:R_Small")
  (at 69.85 121.92 0)
  (unit 1)
  (exclude_from_sim no)
  (in_bom yes)
  (on_board yes)
  (dnp no)
  (fields_autoplaced yes)
  (property "Reference" "R14" (at 72.39 120.6499 0) (effects (font (size 1.27 1.27)) (justify left)))
  (property "Value" "330" (at 72.39 123.1899 0) (effects (font (size 1.27 1.27)) (justify left)))
  (property "Footprint" "Resistor_SMD:R_1206_3216Metric_Pad1.30x1.75mm_HandSolder" (at 69.85 121.92 0) (effects (font (size 1.27 1.27)) (hide yes)))
  (property "Datasheet" "~" (at 69.85 121.92 0) (effects (font (size 1.27 1.27)) (hide yes)))
  (property "Description" "Resistor, small symbol" (at 69.85 121.92 0) (effects (font (size 1.27 1.27)) (hide yes)))
  (pin "1")
  (pin "2"))
 (symbol
  (lib_id "Device:L_Small")
  (at 101.6 63.5 90)
  (unit 1)
  (exclude_from_sim no)
  (in_bom yes)
  (on_board yes)
  (dnp no)
  (property "Reference" "L4" (at 101.6 58.42 90) (effects (font (size 1.27 1.27))))
  (property "Value" "3u3" (at 101.6 60.96 90) (effects (font (size 1.27 1.27))))
  (property "Footprint" "Inductor_SMD:L_1206_3216Metric_Pad1.22x1.90mm_HandSolder" (at 101.6 63.5 0) (effects (font (size 1.27 1.27)) (hide yes)))
  (property "Datasheet" "~" (at 101.6 63.5 0) (effects (font (size 1.27 1.27)) (hide yes)))
  (property "Description" "" (at 101.6 63.5 0) (effects (font (size 1.27 1.27)) (hide yes)))
  (pin "1")
  (pin "2"))
 (symbol
  (lib_id "Device:L_Small")
  (at 88.9 113.03 90)
  (unit 1)
  (exclude_from_sim no)
  (in_bom yes)
  (on_board yes)
  (dnp no)
  (fields_autoplaced yes)
  (property "Reference" "L3" (at 88.9 107.95 90) (effects (font (size 1.27 1.27))))
  (property "Value" "3u3" (at 88.9 110.49 90) (effects (font (size 1.27 1.27))))
  (property "Footprint" "Inductor_SMD:L_1206_3216Metric_Pad1.22x1.90mm_HandSolder" (at 88.9 113.03 0) (effects (font (size 1.27 1.27)) (hide yes)))
  (property "Datasheet" "~" (at 88.9 113.03 0) (effects (font (size 1.27 1.27)) (hide yes)))
  (property "Description" "" (at 88.9 113.03 0) (effects (font (size 1.27 1.27)) (hide yes)))
  (pin "1")
  (pin "2"))
 (symbol
  (lib_id "Device:C_Small")
  (at 107.95 119.38 0)
  (unit 1)
  (exclude_from_sim no)
  (in_bom yes)
  (on_board yes)
  (dnp no)
  (fields_autoplaced yes)
  (property "Reference" "C20" (at 110.49 118.1162 0) (effects (font (size 1.27 1.27)) (justify left)))
  (property "Value" "47p" (at 110.49 120.6562 0) (effects (font (size 1.27 1.27)) (justify left)))
  (property "Footprint" "Capacitor_SMD:C_1206_3216Metric_Pad1.33x1.80mm_HandSolder" (at 107.95 119.38 0) (effects (font (size 1.27 1.27)) (hide yes)))
  (property "Datasheet" "~" (at 107.95 119.38 0) (effects (font (size 1.27 1.27)) (hide yes)))
  (property "Description" "" (at 107.95 119.38 0) (effects (font (size 1.27 1.27)) (hide yes)))
  (pin "1")
  (pin "2"))
 (symbol
  (lib_id "Device:C_Small")
  (at 95.25 119.38 0)
  (unit 1)
  (exclude_from_sim no)
  (in_bom yes)
  (on_board yes)
  (dnp no)
  (fields_autoplaced yes)
  (property "Reference" "C17" (at 97.79 118.1162 0) (effects (font (size 1.27 1.27)) (justify left)))
  (property "Value" "120p" (at 97.79 120.6562 0) (effects (font (size 1.27 1.27)) (justify left)))
  (property "Footprint" "Capacitor_SMD:C_1206_3216Metric_Pad1.33x1.80mm_HandSolder" (at 95.25 119.38 0) (effects (font (size 1.27 1.27)) (hide yes)))
  (property "Datasheet" "~" (at 95.25 119.38 0) (effects (font (size 1.27 1.27)) (hide yes)))
  (property "Description" "" (at 95.25 119.38 0) (effects (font (size 1.27 1.27)) (hide yes)))
  (pin "1")
  (pin "2"))
 (symbol
  (lib_id "Device:R_Small")
  (at 114.3 87.63 90)
  (unit 1)
  (exclude_from_sim no)
  (in_bom yes)
  (on_board yes)
  (dnp no)
  (property "Reference" "R21" (at 114.3 82.55 90) (effects (font (size 1.27 1.27))))
  (property "Value" "100" (at 114.3 85.09 90) (effects (font (size 1.27 1.27))))
  (property "Footprint" "Resistor_SMD:R_1206_3216Metric_Pad1.30x1.75mm_HandSolder" (at 114.3 87.63 0) (effects (font (size 1.27 1.27)) (hide yes)))
  (property "Datasheet" "~" (at 114.3 87.63 0) (effects (font (size 1.27 1.27)) (hide yes)))
  (property "Description" "Resistor, small symbol" (at 114.3 87.63 0) (effects (font (size 1.27 1.27)) (hide yes)))
  (pin "1")
  (pin "2")))
